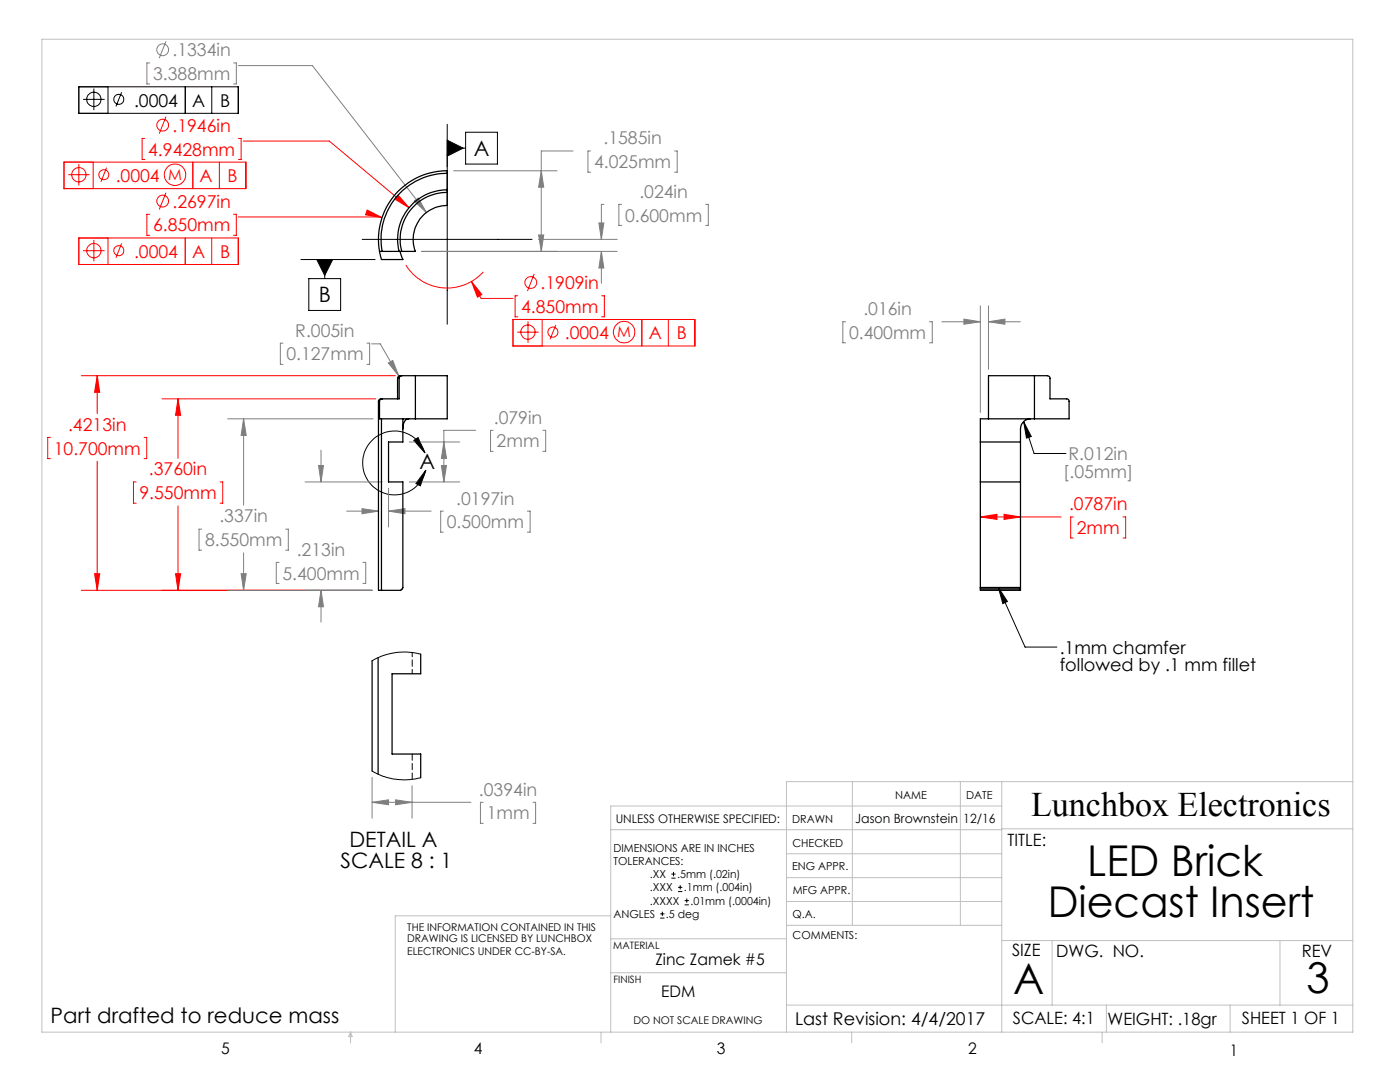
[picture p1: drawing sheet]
<svg xmlns="http://www.w3.org/2000/svg" width="279mm" height="216mm" viewBox="0 0 279 216" stroke-linecap="round" stroke-linejoin="round" font-family="sans-serif">
<g fill="none" stroke="#f00" stroke-width=".2">
<path d="M12.8 32.3h36.3v5.3h-36.3zM13.6 34.9h4.3M15.7 32.7v4.3M18.6 32.3v5.3M21.3 33.4l-1.2 2.9M28.9 27.6h-.5v4.2h.5M33.1 38.5l-1.3 3.3M33.1 23.3l-1.3 3.4M38.5 32.3v5.3M43.8 32.3v5.3M47.6 27.6h.5v4.2h-.5M48.5 28.2h17.2l15.9 13.3"/>
<path d="M79.4 38.9l2.2 2.6-2.8-1.8zM15.7 47.5h31.9v5.3h-31.9zM16.6 50h4.3M18.7 47.9v4.2M21.6 47.5v5.3M24.3 48.6l-1.2 2.8M29.9 42.8h-.6v4.2h.6M37 47.5v5.3M42.3 47.5v5.3M46.6 42.8h.6v4.2h-.6M47.6 43.3h28.2l.4 .1M73.3 41.9l2.9 1.5-3.2-.5z"/>
<path d="M81 52.9a9.7 9.7 0 0 0 15.4 1.4M94.1 56.2l2.1 2.6-.9 .5zM94.1 56.2l1.9 3.3h6.4M103.3 59h-.5v4.2h.5M106.6 54.7l-1.3 3.4M120.1 59h.5v4.2h-.5M16.2 75h62.7M19.4 75l.5 3.3h-1zM19.4 75v7.5M32.3 79.6h42.7M35.5 79.6v11.8M35.5 79.6l.6 3.3h-1.1z"/>
<path d="M102.4 63.7h36.3v5.3h-36.3zM103.2 66.3h4.3M105.4 64.1v4.3M108.2 63.7v5.3M110.9 64.8l-1.1 2.9M128.1 63.7v5.3M133.4 63.7v5.3M10.1 87.3h-.6v4.2h.6M19.4 92v25.8M27.2 96.2h-.6v4.2h.6M28.8 87.3h.5v4.2h-.5M43.9 96.2h.5v4.2h-.5"/>
<path d="M16.2 117.8h58.1M18.9 114.5h1l-.5 3.3zM35 114.5h1.1l-.6 3.3zM35.5 100.9v16.9M195.7 103.2h16.1M195.7 103.2l3.3-.6v1zM200.4 102.6l3.3 .6-3.3 .4zM214.2 103.2h-.5v4.2h.5M224.1 103.2h.5v4.2h-.5"/>
<circle cx="15.8" cy="34.9" r="1.43"/>
<circle cx="20.7" cy="34.9" r="1"/>
<circle cx="32.5" cy="25" r="1.18"/>
<circle cx="34.9" cy="34.9" r="2.15"/>
<circle cx="18.7" cy="50" r="1.44"/>
<circle cx="23.7" cy="50" r="1"/>
<circle cx="32.5" cy="40.1" r="1.18"/>
<circle cx="105.9" cy="56.4" r="1.18"/>
<circle cx="105.4" cy="66.3" r="1.43"/>
<circle cx="110.3" cy="66.3" r="1"/>
<circle cx="124.5" cy="66.3" r="2.14"/>
</g>
<g fill="none" stroke="#808080" stroke-width=".2">
<path d="M29.9 12.6h-.6v4.2h.6M33.1 8.3l-1.3 3.3M46.6 12.6h.6v4.2h-.6M47.6 13.1h14.7l22.8 29.3M90.5 34.1h20.7M108 34.1l.5 3.3h-1zM114.4 30.1h-6.4v20.1M117.9 30.1h-.6v4.3h.6M134.6 30.1h.5v4.3h-.5M82.7 40.1l.8-.6 1.6 2.9zM84.2 50.2h39M107.5 47.8h15.7"/>
<path d="M107.5 46.9h1l-.5 3.3zM119.5 44.5h1l-.5 3.3zM120 50.2l.5 3.3h-1zM120 50.2v6.3M120.5 40.8h-.5v7M124.1 40.8h-.6v4.2h.6M140.8 40.8h.6v4.2h-.6M56.5 68.5h-.5v4.2h.5M73.2 68.5h.6v4.2h-.6M74.2 68.6h1.7l3.7 6.4M77.5 72.4l.9-.5 1.2 3.1zM168.8 64.2h-.6v4.2h.6"/>
<path d="M185.5 64.2h.6v4.2h-.6M188 64.2h7.7M192.4 63.7l3.3 .5-3.3 .5zM195.7 61v21.3M197.3 64.2l3.3-.5v1zM197.3 64.2h6.3M197.3 61v12.7M45.4 83.6h29.1M48.6 83.6v17.2M48.6 83.6l.5 3.3h-1zM60.9 96.2h15.4M63.6 92.9h1l-.5 3.3z"/>
<path d="M64.1 89.8v6.4M77.5 97.4v7.8M81.7 96.2h10.1M81.7 88.2h10.1M88.1 92.9h1l-.5 3.3zM88.6 88.2l.5 3.3h-1zM94.9 85.9h-6.3v10.3M98.4 85.9h-.5v4.2h.5M108.3 85.9h.6v4.2h-.6M40.3 105.6h-.6v4.2h.6M45.4 117.8h28.9M48.1 114.5h1l-.5 3.3z"/>
<path d="M48.6 110.3v7.5M55.7 112.2h-.6v4.2h.6M57 105.6h.5v4.2h-.5M64.1 117.8v6.3M64.1 117.8l.5 3.3h-1zM69.2 102h6.3M72.2 101.5l3.3 .5-3.3 .5zM72.4 112.2h.6v4.2h-.6M77.5 102h8.5M77.5 102l3.3-.5v1zM88.5 102h-.6v4.2h.6M105.2 102h.6v4.2h-.6"/>
<path d="M74.3 155.1v8.2M79 159.6l3.2 .5-3.2 .5zM82.2 156.8v6.5M74.3 160.1l3.2-.5v1zM74.3 160.1h19.7M96.4 160.1h-.5v4.2h.5M106.4 160.1h.5v4.2h-.5"/>
<circle cx="32.5" cy="9.9" r="1.17"/>
</g>
<g fill="none" stroke="#000" stroke-width=".2">
<path d="M15.7 17.3h31.9v5.3h-31.9zM16.6 19.8h4.3M18.7 17.7v4.3M21.6 17.3v5.3M24.3 18.4l-1.2 2.8M37 17.3v5.3M42.3 17.3v5.3M89.3 28l3.1 1.6-3.1 1.6zM89.3 24.8v39.9M89.3 29.6h3.6M92.9 26.4h6.4v6.3h-6.4zM60 51.8h14.9"/>
<path d="M61.6 55.6h6.4v6.3h-6.4zM63.2 51.8h3.2l-1.6 3.2zM64.8 51.8v3.8M72.3 47.8h33.9M82.6 87.9l.8-.6 1.4 3.1zM84.8 90.4a6.4 6.4 0 0 0-10-3 6.4 6.4 0 0 0 .6 10.4 6.4 6.4 0 0 0 9.6-4M85 93.8l-1.1 3.1-.9-.4zM204.3 84.1l1.5 3-.9 .3zM204.3 84.1l2.1 6.4h6.3M199.2 117.2l1.8 2.8-.9 .4zM199.2 117.2l5.4 11.9h6.3M134 175.2h.8"/>
<path d="M134 174.4h.8M134.4 174v.8M135.3 177.9h.9M135.3 177.1h.9M135.7 176.6v.9M136.6 179.7h.9M137.1 179.3v.8M131.8 183.2h.8M131.8 182.4h.8M132.2 181.9v.9M136.6 180.6h.9"/>
<circle cx="18.7" cy="19.8" r="1.44"/>
<circle cx="23.7" cy="19.8" r="1"/>
</g>
<g fill="none" stroke="#c0c0c0" stroke-width=".2">
<path d="M8.4 7.8h261.6v198.2h-261.6zM170.1 156v28.6M191.7 156v28.6M199.9 156v50M270 156h-113v50M121.9 165.6h78M157 170.4h42.9M157 175.1h42.9M157 179.9h42.9M199.9 160.8h-78v45.2M199.9 165.4h70.1M121.8 187.3h35.2"/>
<path d="M121.9 194.1h35.1M121.9 182.7h-43v23.3M157 184.6h42.9M199.9 187.7h70.1M210 187.7v12.9M255.4 187.7v12.9M70 206v2.1M70 206l.3 .8h-.7zM119.9 206v2.1M157 200.6h113M170 206v2.1M220 206v2.1"/>
<path d="M220.8 200.6v5.4M245.5 200.6v5.4"/>
</g>
<g fill="#000">
<path d="M204.3 84.1l1.5 3-.9 .3zM199.2 117.2l1.8 2.8-.9 .4z"/>
<path d="M82.6 87.9l.8-.6 1.4 3.1zM85 93.8l-1.1 3.1-.9-.4zM89.3 28l3.1 1.6-3.1 1.6zM63.2 51.8l1.6 3.2 1.6-3.2z"/>
</g>
<path d="M19.4 75l.5 3.3h-1zM18.9 114.5h1l-.5 3.3zM35.5 79.6l.6 3.3h-1.1zM35 114.5h1.1l-.6 3.3zM195.7 103.2l3.3-.6v1zM200.4 102.6l3.3 .6-3.3 .4zM73.3 41.9l-.3 1 3.2 .5zM79.4 38.9l-.6 .8 2.8 1.8zM94.1 56.2l1.2 3.1 .9-.5z" fill="#f00"/>
<path d="M48.6 83.6l.5 3.3h-1zM48.1 114.5h1l-.5 3.3zM63.6 92.9h1l-.5 3.3zM64.1 117.8l.5 3.3h-1zM88.6 88.2l.5 3.3h-1zM88.1 92.9h1l-.5 3.3zM77.5 72.4l2.1 2.6-1.2-3.1zM72.2 101.5l3.3 .5-3.3 .5zM77.5 102l3.3-.5v1zM197.3 64.2l3.3-.5v1zM192.4 63.7l3.3 .5-3.3 .5zM82.7 40.1l2.4 2.3-1.6-2.9zM108 34.1l.5 3.3h-1zM107.5 46.9h1l-.5 3.3zM119.5 44.5h1l-.5 3.3zM120 50.2l.5 3.3h-1zM79 159.6l3.2 .5-3.2 .5zM74.3 160.1l3.2-.5v1z" fill="#808080"/>
<g fill="none" stroke="#000" stroke-width=".25">
<path d="M89.3 38.4a9.4 9.4 0 0 0-9.1 11.8M89.3 37.9a9.9 9.9 0 0 0-9.6 12.3M89.3 37.9v.5M89.3 38.4v2.6a6.7 6.7 0 0 0-6.4 9.2h-2.7M89.3 34.6a13.2 13.2 0 0 0-13 15.6M89.3 34.6v-.5a13.6 13.6 0 0 0-13.6 16.1M89.3 34.6v3.3M75.7 50.2h.6M75.7 50.2l.4 1.6h4.3l-.6-1.6M76.3 50.2h3.4M79.7 50.2h.5M76.3 79.6h-.2a.49 .49 0 0 0-.6 .5"/>
<path d="M76.3 79.6l-.3 .1-.3 .4M79.3 75.5h.4M79.3 75.5v4.1M79.7 75.5v4.1h-3.4M80.2 75h-.3a.54 .54 0 0 0-.6 .5M80.2 75l-.4 .1-.1 .4M80.2 75h2.7M82.9 75h6.4v8.6h-6.4M82.9 75v8.6M206.4 75h2.7l.4 .2v4.4h3.5l.4 .4v3.6h-7M206.4 75h-9.1v8.6M206.4 75v8.6"/>
<path d="M75.5 80.1v37.7h.6M75.5 80.1h.2M75.7 80.1v3.5h.4M76.1 83.6v34.2M76.1 83.6h6.8M80.4 83.6v4.6h-2.9v8h2.9v21.1l-.4 .5h-3.9M81.6 83.6a1.46 1.46 0 0 0-1.2 1.7v.3M195.7 88.2h8M195.7 96.2h8M197.3 83.6h9.1M197.3 83.6h-1.6v33.6M205.7 83.6a2.01 2.01 0 0 0-2 2v31.6"/>
<path d="M195.7 117.2h8M195.7 117.5h8M195.7 117.2v.3M195.7 117.5v.3h8v-.3M203.7 117.2v.3M74.3 131.8v22M75.5 131.2v23.3M84 130.5v3.9h-5.8v16.1h5.8v4.7"/>
</g>
<path d="M84 130.5l-2.8-.4-2 .1-2.5 .5-2.4 1.1M74.3 153.8l2.3 1.1 2.1 .6 2.4 .1 2.9-.4" fill="none" stroke="#000" stroke-width=".2"/>
<path d="M82.3 130.2v4.2" fill="none" stroke="#000" stroke-width=".2" stroke-dasharray="1.3 .6" stroke-dashoffset=".4"/>
<path d="M82.3 150.4v5.1" fill="none" stroke="#000" stroke-width=".2" stroke-dasharray="1.3 .6"/>
<g font-size="8.5">
<text x="217" y="174.9">LED Brick</text>
<text x="209.1" y="183">Diecast Insert</text>
<text x="202.2" y="198.3">A</text>
<text x="260.8" y="198.1">3</text>
</g>
<text font-size="6.9" x="205.8" y="162.9">Lunchbox Electronics</text>
<g font-size="4.2">
<text x="94.6" y="31.1">A</text>
<text x="63.6" y="60.3">B</text>
<text x="83.7" y="93.6">A</text>
<text x="68" y="173.2">SCALE 8 : 1</text>
<text x="69.8" y="169">DETAIL A</text>
<text x="10.1" y="204.1">Part drafted to reduce mass</text>
</g>
<g font-size="3.5" fill="#808080">
<text x="34.4" y="11.2">.1334in</text>
<text x="30.6" y="16">3.388mm</text>
<text x="120.4" y="28.8">.1585in</text>
<text x="118.5" y="33.6">4.025mm</text>
<text x="127.6" y="39.5">.024in</text>
<text x="124.7" y="44.2">0.600mm</text>
<text x="172.3" y="62.9">.016in</text>
<text x="57.2" y="71.9">0.127mm</text>
<text x="58.9" y="67.2">R.005in</text>
<text x="169.4" y="67.6">0.400mm</text>
<text x="98.6" y="84.5">.079in</text>
<text x="99.1" y="89.3">2mm</text>
<text x="212.2" y="95.4">[.05mm]</text>
<text x="213.3" y="91.8">R.012in</text>
<text x="91" y="100.7">.0197in</text>
<text x="43.8" y="104.3">.337in</text>
<text x="89.2" y="105.4">0.500mm</text>
<text x="40.9" y="109">8.550mm</text>
<text x="59.2" y="110.9">.213in</text>
<text x="56.4" y="115.6">5.400mm</text>
<text x="95.6" y="158.8">.0394in</text>
<text x="97.1" y="163.5">1mm</text>
</g>
<g font-size="3.5">
<text x="26.7" y="21.3">.0004</text>
<text x="38.3" y="21.3">A</text>
<text x="43.9" y="21.3">B</text>
<text x="211.5" y="130.4">.1mm chamfer</text>
<text x="211.5" y="134">followed by .1 mm fillet</text>
<text x="158.7" y="204.5">Last Revision: 4/4/2017</text>
</g>
<g font-size="3.5" fill="#f00">
<text x="34.4" y="26.3">.1946in</text>
<text x="29.6" y="31">4.9428mm</text>
<text x="23.1" y="36.3">.0004</text>
<text x="34.4" y="41.4">.2697in</text>
<text x="39.8" y="36.3">A</text>
<text x="45.4" y="36.3">B</text>
<text x="30.6" y="46.2">6.850mm</text>
<text x="26.7" y="51.5">.0004</text>
<text x="38.3" y="51.5">A</text>
<text x="43.9" y="51.5">B</text>
<text x="107.9" y="57.7">.1909in</text>
<text x="104" y="62.4">4.850mm</text>
<text x="112.7" y="67.7">.0004</text>
<text x="129.5" y="67.7">A</text>
<text x="135" y="67.7">B</text>
<text x="13.6" y="86">.4213in</text>
<text x="10.7" y="90.7">10.700mm</text>
<text x="29.7" y="94.9">.3760in</text>
<text x="27.8" y="99.6">9.550mm</text>
<text x="213.4" y="101.8">.0787in</text>
<text x="214.9" y="106.6">2mm</text>
</g>
<g font-size="3.4">
<text x="201.1" y="168.8">TITLE:</text>
<text x="202" y="190.8">SIZE</text>
<text x="210.8" y="190.9">DWG. NO.</text>
<text x="259.8" y="191">REV</text>
<text x="202.1" y="204.4">SCALE: 4:1</text>
<text x="221" y="204.5">WEIGHT: .18gr</text>
<text x="247.8" y="204.4">SHEET 1 OF 1</text>
</g>
<g font-size="3.2">
<text x="130.8" y="192.5">Zinc Zamek #5</text>
<text x="131.9" y="198.9">EDM</text>
<text x="44.2" y="210.4">5</text>
<text x="94.6" y="210.3">4</text>
<text x="143.1" y="210.4">3</text>
<text x="193.2" y="210.3">2</text>
<text x="245.4" y="210.6">1</text>
</g>
<g font-size="3" fill="#f00">
<text x="33.6" y="35.9">M</text>
<text x="123.2" y="67.3">M</text>
</g>
<g font-size="2.5">
<text x="170.7" y="164.2">Jason Brownstein</text>
<text x="192.3" y="164.2">12/16</text>
</g>
<text font-size="2.4" x="122.9" y="164.2">UNLESS OTHERWISE SPECIFIED:</text>
<g font-size="2.2">
<text x="178.7" y="159.4">NAME</text>
<text x="192.8" y="159.4">DATE</text>
<text x="158.1" y="164.2">DRAWN</text>
<text x="122.4" y="169.9">DIMENSIONS ARE IN INCHES</text>
<text x="122.4" y="172.6">TOLERANCES:</text>
<text x="158.1" y="173.7">ENG APPR.</text>
<text x="158.2" y="169.1">CHECKED</text>
<text x="129.7" y="177.9">.XXX</text>
<text x="129.7" y="175.2">.XX</text>
<text x="135.2" y="175.2">.5mm (.02in)</text>
<text x="136.5" y="177.9">.1mm (.004in)</text>
<text x="158.2" y="178.4">MFG APPR.</text>
<text x="122.4" y="183.2">ANGLES</text>
<text x="129.7" y="180.5">.XXXX</text>
<text x="132.9" y="183.2">.5 deg</text>
<text x="137.8" y="180.5">.01mm (.0004in)</text>
<text x="158.2" y="183.2">Q.A.</text>
<text x="158.2" y="187.4">COMMENTS:</text>
</g>
<g font-size="2.1">
<text x="81.3" y="185.8">THE INFORMATION CONTAINED IN THIS</text>
<text x="81.3" y="187.9">DRAWING IS LICENSED BY LUNCHBOX</text>
<text x="81.3" y="190.5">ELECTRONICS UNDER CC-BY-SA.</text>
<text x="126.4" y="204.3">DO NOT SCALE DRAWING</text>
</g>
<g font-size="2">
<text x="122.4" y="189.4">MATERIAL</text>
<text x="122.4" y="196.2">FINISH</text>
</g>
</svg>
